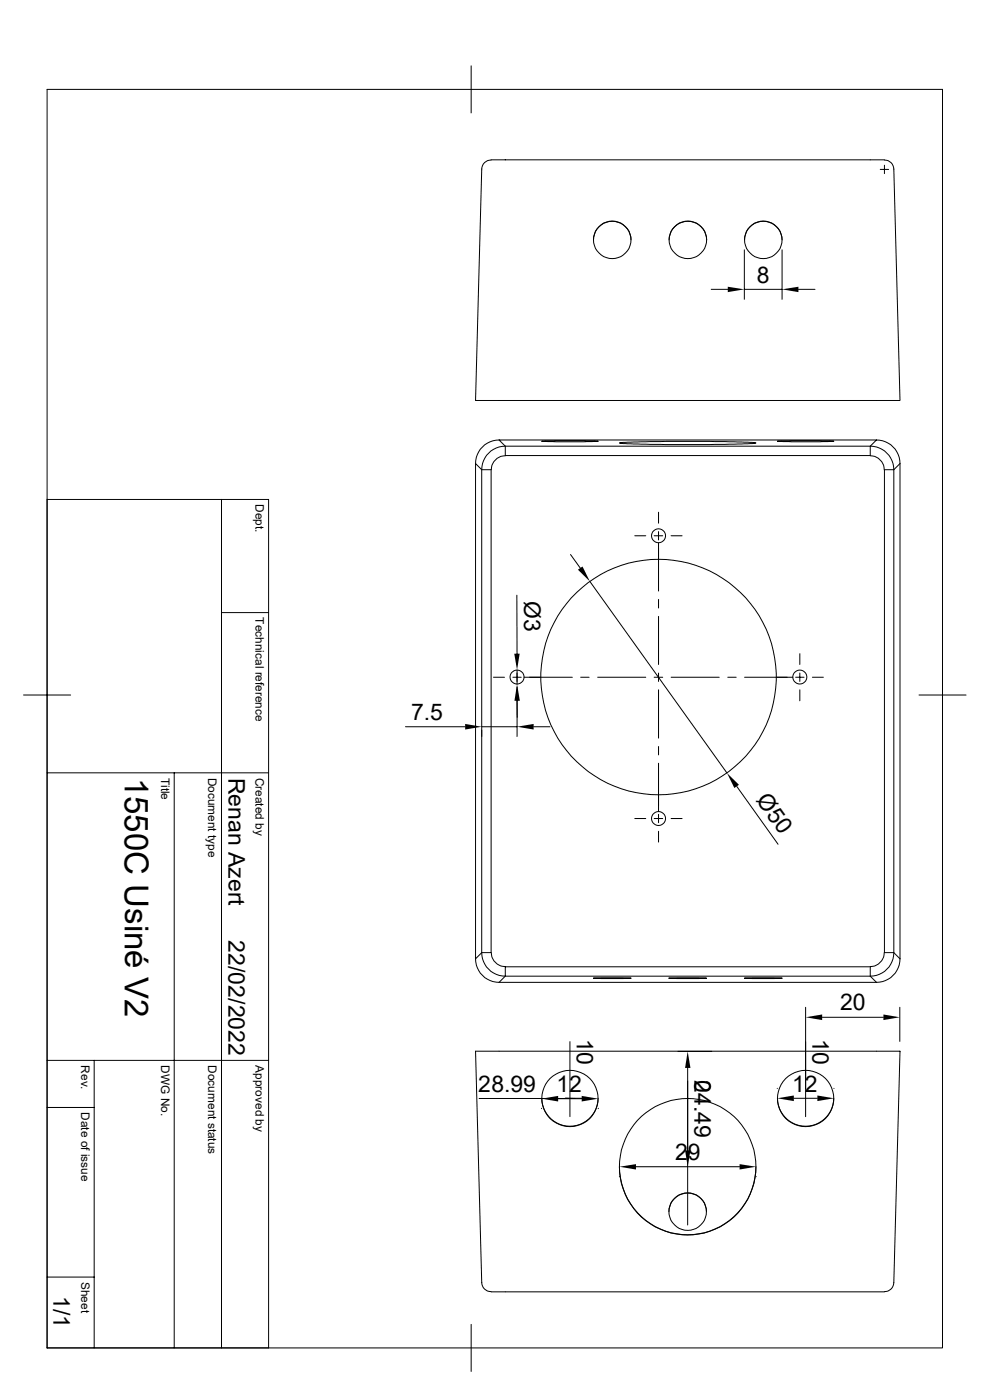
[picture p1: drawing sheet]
<svg xmlns="http://www.w3.org/2000/svg" width="210mm" height="297mm" viewBox="0 0 210 297" stroke-linecap="round" stroke-linejoin="round" font-family="sans-serif">
<g fill="none" stroke="#000" stroke-width=".21">
<path d="M10 19h189.9v267h-189.9zM99.9 14v10M104.2 33.9h83.4M104.2 34a1.95 1.95 0 0 0-2 1.9M186.7 35.9h1.8M187.6 34a1.95 1.95 0 0 1 2 1.9M187.6 35.1v1.7M189.6 35.9l1.3 49.1h-90l1.3-49.1M125.9 50.9a4 4 0 0 1 4-4 4 4 0 0 1 4 4M141.9 50.9a4 4 0 0 1 4-4 4 4 0 0 1 4 4M157.9 53v10.5M157.9 50.9a4 4 0 0 1 4-4 4 4 0 0 1 4 4"/>
<path d="M165.9 53v10.5M150.9 61.4h3.5M157.9 61.4h8M169.4 61.4h3.5M100.9 98.3l1.3 1.4v102.4l-1.3 1.3M100.9 98.3v105.1M105.9 93.3l1.3 1.4h77.4l1.3-1.4M105.9 93.3a5.1 5.1 0 0 0-5 5M105.9 93.3h80M107.2 96.7a3 3 0 0 0-3 3M114.9 93.6l3-.1 9 .1-3 .1zM131.4 93.9l6.6-.2 12.6-.1 8 .2 1.8 .2-6.6 .3h-12.6l-8.1-.2z"/>
<path d="M164.9 93.6l3-.1 9 .1-3 .1zM184.6 96.7a3 3 0 0 1 3 3M185.9 93.3a5.1 5.1 0 0 1 5 5M187.6 99.7h2v102.4h-2zM189.6 99.7a4.9 4.9 0 0 0-5-5v1.9h-77.4v-1.9a4.8 4.8 0 0 0-4.9 5h1.9v102.4h-1.9a4.8 4.8 0 0 0 4.9 5l-1.3 1.3M190.9 98.3l-1.3 1.4M190.9 98.3v105.1M10 106h47v180h-47M47 106v180M121 117.6l2.1 2.9M134.7 113.7h2.3M138.8 113.7h1.8"/>
<path d="M139.7 108.7v2.3M139.7 112.8v1.8M139.7 115.2v10.2M142.4 113.7h2.3M47 130h10M109.6 126.3l.1 14.7M125.1 123.4l29.1 40.6M139.7 130.8v10.2M139.7 127.2v1.8M169.7 138.7v2.3M5 147.4h10M86 154.2h12.7"/>
<path d="M102.2 154.9v1.4M102.2 154.2h7.5M104.7 143.7h2.3M108.8 143.7h1.8M109.7 145.8v10.5M109.7 142.2v3M109.7 148.7v3.5M111.2 143.7h10.2M113.2 154.2h3.5M123.2 143.7h1.8M126.8 143.7h10.2M138.8 143.7h1.8"/>
<path d="M139.7 146.3v10.3M139.7 158.4v1.7M139.7 142.8v1.8M142.4 143.7h10.2M154.4 143.7h1.8M157.9 143.7h10.3M168.8 143.7h1.8M169.7 142.8v1.8M169.7 146.3v2.4M172.3 143.7h2.4M194.9 147.4h10M10 164h47"/>
<path d="M37 164v122M134.7 173.7h2.3M138.8 173.7h1.8M139.7 161.9v10.3M139.7 172.8v1.7M139.7 176.4v2.2M142.4 173.7h2.3M156.3 166.8l8.8 12.3M100.9 203.4a5.1 5.1 0 0 0 5 5M104.2 202.1a3 3 0 0 0 3 3M105.9 208.4h80M107.2 205.1v2h77.4"/>
<path d="M107.2 205.1h77.4M125.9 207.5h8zM141.9 207.5h8zM157.9 207.5h8zM170.9 213.7v23.2M174.4 215.8h13M184.6 205.1v2M184.6 207.1l1.3 1.3M187.6 202.1a3 3 0 0 1-3 3M190.9 213.7v7.2M190.9 203.4a5.1 5.1 0 0 1-5 5M190.9 203.4l-1.3-1.3a5.1 5.1 0 0 1-5 5"/>
<path d="M10 234.9h10M10 225h47M20 225v61M114.9 235.1v.1M114.9 233a6 6 0 0 0 6 5.9 6 6 0 0 0 6-5.9M118.4 233.1h5M120.9 221v15.9M124.8 233h-23.2M126.9 235.1v.1M143.8 223.1h7.2M145.9 226.6v33.3M164.9 230.9h.1"/>
<path d="M164.9 233a6 6 0 0 0 6 5.9 6 6 0 0 0 6-5.9M168.4 233h5M176.9 230.9h.1M131.4 249.6h.1M131.4 247.5a14.5 14.5 0 0 0 14.5 14.5 14.5 14.5 0 0 0 14.5-14.5M134.9 247.5h22M141.9 257a4 4 0 0 1 4-3.9 4 4 0 0 1 4 3.9M160.4 249.6h.1M10 270.9h10M102.2 272.1l-1.3-49.1h90l-1.3 49.1M102.2 272.1a1.95 1.95 0 0 0 2 1.9M104.2 274.1h83.4"/>
<path d="M189.6 272.1a1.95 1.95 0 0 1-2 1.9M99.9 281v10"/>
<circle cx="129.9" cy="50.9" r="4"/>
<circle cx="145.9" cy="50.9" r="4"/>
<circle cx="161.9" cy="50.9" r="4"/>
<circle cx="139.7" cy="113.7" r="1.49"/>
<circle cx="109.7" cy="143.6" r="1.49"/>
<circle cx="139.7" cy="143.6" r="25"/>
<circle cx="169.7" cy="143.6" r="1.49"/>
<circle cx="139.7" cy="173.6" r="1.49"/>
<circle cx="120.9" cy="233" r="6"/>
<circle cx="170.9" cy="233" r="6"/>
<circle cx="145.9" cy="247.5" r="14.5"/>
<circle cx="145.9" cy="257.1" r="4"/>
</g>
<g fill="#000">
<path d="M154.4 60.8l3.5 .6-3.5 .6zM165.9 61.4l3.5-.6v1.2zM109.1 138.7h1.1l-.5 3.5zM122.6 120.9l1-.7 1.5 3.2zM98.7 153.6l3.5 .6-3.5 .6zM109.7 145.2l.6 3.5h-1.2zM109.7 154.2l3.5-.6v1.2zM154.2 164l2.6 2.5-1 .7zM170.9 215.8l3.5-.6v1.2zM187.4 215.2l3.5 .6-3.5 .6zM114.9 233.1l3.5-.6v1.2zM123.4 232.5l3.5 .6-3.5 .6z"/>
<path d="M145.9 223.1l.6 3.5h-1.2zM164.9 233l3.5-.6v1.2zM173.4 232.4l3.5 .6-3.5 .6zM131.4 247.5l3.5-.5v1.1zM145.3 244.1h1.2l-.6 3.4zM156.9 247l3.5 .5-3.5 .6z"/>
</g>
<text font-size="7" x="26.5" y="165" transform="rotate(90 26.5 165)">1550C Usiné V2</text>
<g font-size="4.9">
<text x="160.5" y="59.9">8</text>
<text x="111.2" y="127.5" transform="rotate(90 111.2 127.5)">Ø3</text>
<text x="87.2" y="152.7">7.5</text>
<text x="48.5" y="165" transform="rotate(90 48.5 165)">Renan Azert</text>
<text x="160.3" y="169.8" transform="rotate(54 160.3 169.8)">Ø50</text>
<text x="48.5" y="199.5" transform="rotate(90 48.5 199.5)">22/02/2022</text>
<text x="178.2" y="214.3">20</text>
<text x="122.3" y="220.4" transform="rotate(90 122.3 220.4)">10</text>
<text x="172.3" y="220.4" transform="rotate(90 172.3 220.4)">10</text>
<text x="101.5" y="231.6">28.99</text>
<text x="118" y="231.7">12</text>
<text x="147.4" y="229.1" transform="rotate(90 147.4 229.1)">0</text>
<text x="147.4" y="229.2" transform="rotate(90 147.4 229.2)">24.49</text>
<text x="168" y="231.6">12</text>
<text x="143.2" y="246.1">29</text>
<text x="11.3" y="275" transform="rotate(90 11.3 275)">1/1</text>
</g>
<g font-size="2.5">
<text x="54.2" y="107" transform="rotate(90 54.2 107)">Dept.</text>
<text x="54.2" y="131" transform="rotate(90 54.2 131)">Technical reference</text>
<text x="34.2" y="165" transform="rotate(90 34.2 165)">Title</text>
<text x="44.2" y="165" transform="rotate(90 44.2 165)">Document type</text>
<text x="54.2" y="165" transform="rotate(90 54.2 165)">Created by</text>
<text x="17.2" y="226" transform="rotate(90 17.2 226)">Rev.</text>
<text x="34.2" y="226" transform="rotate(90 34.2 226)">DWG No.</text>
<text x="44.2" y="226" transform="rotate(90 44.2 226)">Document status</text>
<text x="54.2" y="226" transform="rotate(90 54.2 226)">Approved by</text>
<text x="17.2" y="236" transform="rotate(90 17.2 236)">Date of issue</text>
<text x="17.2" y="272" transform="rotate(90 17.2 272)">Sheet</text>
</g>
</svg>
